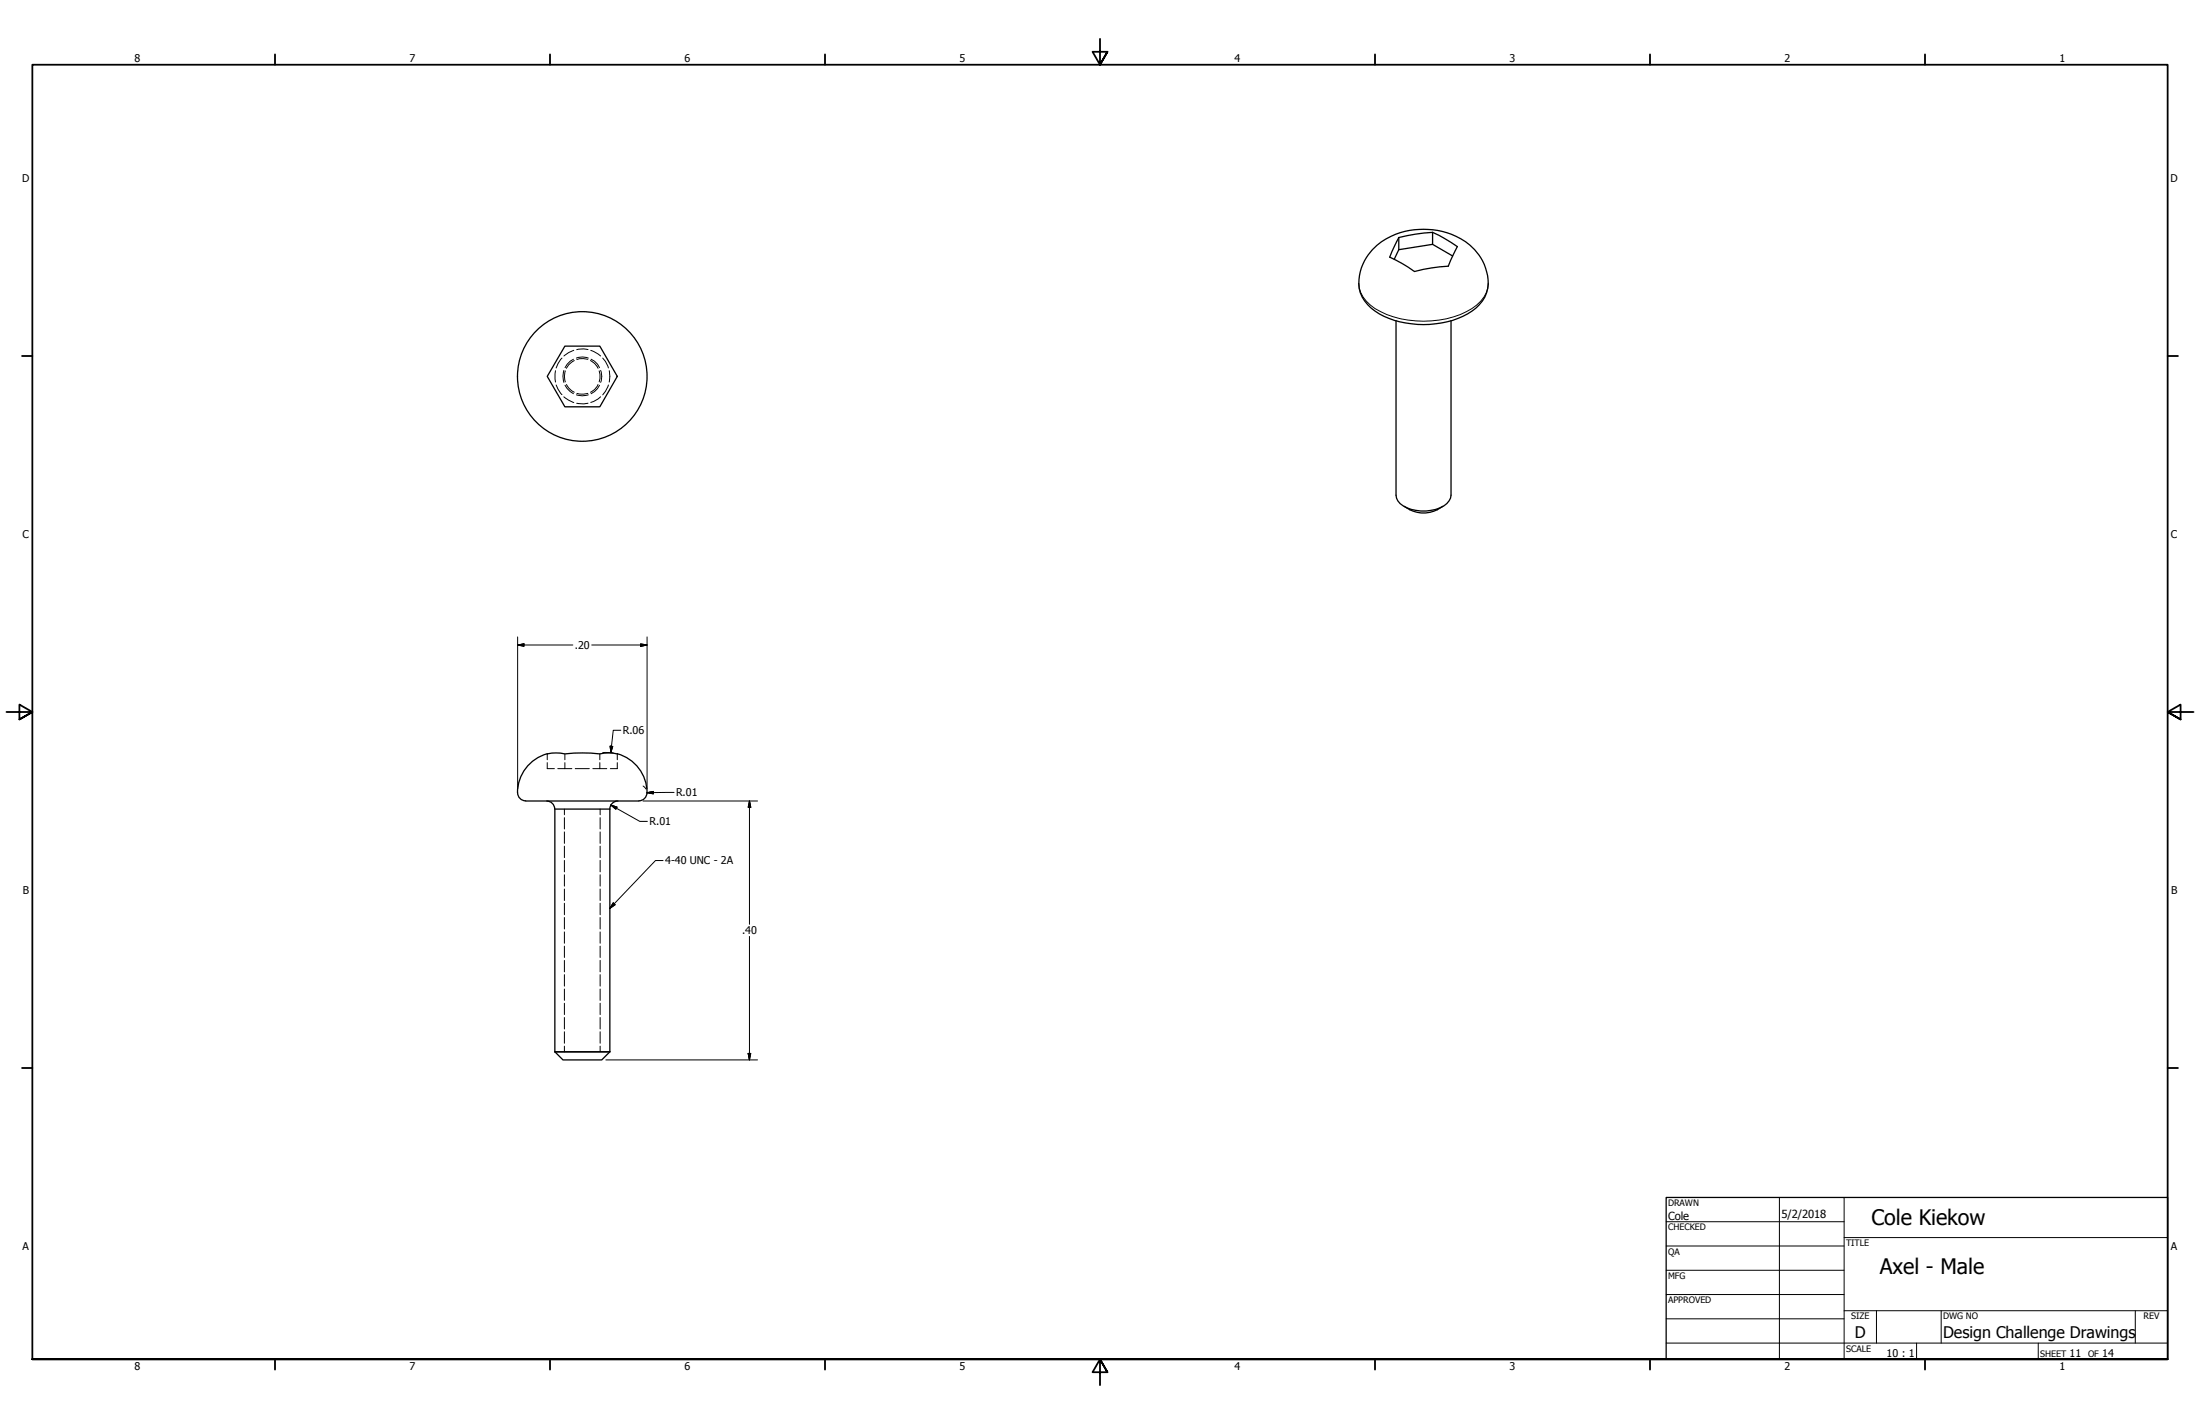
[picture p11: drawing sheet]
<svg xmlns="http://www.w3.org/2000/svg" width="864mm" height="559mm" viewBox="0 0 864 559" stroke-linecap="round" stroke-linejoin="round" font-family="sans-serif">
<!-- layer: Visible (ANSI) -->
<g fill="none" stroke="#000" stroke-width=".51">
<path d="M538.7 98a29.4 29.4 0 0 1 34.8-4.3 19.8 19.8 0 0 1 10.5 19.5 15.9 15.9 0 0 1-9.8 10.9 37.3 37.3 0 0 1-34.4-2 13.5 13.5 0 0 1-5.4-17l1.9-3.9zM549.1 93.2v4.8l-1.8 3.7M562.4 91.2l4.8 2.5 4.9 3.1-3.6 7.7a64.7 64.7 0 0 0-13.3 2.1l-4.8-3.2-4.9-2.5 3.6-7.7M562.4 91.2a70.9 70.9 0 0 0-13.3 2M562.4 91.2v4.7l-13.3 2.1M562.4 95.9l7.8 4.6M221.7 135.8h13.8l6.8 11.9-6.8 11.9h-13.8l-6.9-11.9zM548 125.9v68.4a5.7 5.7 0 0 0 4.3 5 16.1 16.1 0 0 0 15.6-1.7l1.5-2.1 .2-1.2v-68.4M551.2 198.7a12.3 12.3 0 0 0 15.2 0M214.8 295.8a15.9 15.9 0 0 0-11.7 15.3M214.8 295.8a15.9 15.9 0 0 1 6.9 0 61.9 61.9 0 0 1 13.8 0 15.6 15.6 0 0 1 6.8 0M242.3 295.8a15.3 15.3 0 0 1 11.4 16.5l-1.1 1.4-1.8 .6"/>
<path d="M203.2 311.1a3.1 3.1 0 0 0 3.1 3.2M206.4 314.3h44.4M214.6 314.3a3.1 3.1 0 0 1 3.1 3.2M217.8 317.5v95.3M217.8 317.5h21.6M239.4 317.5v95.3M242.5 314.3a3.1 3.1 0 0 0-3.1 3.2M217.8 412.8l3.2 3.1h15.2l3.2-3.1M217.8 412.8h21.6"/>
<circle cx="228.6" cy="147.7" r="25.4"/>
</g>
<!-- layer: Hidden (ANSI) -->
<g fill="none" stroke="#000" stroke-width=".39">
<path d="M225.2 137.5l-2 .9-1.8 1.3M230.8 137.2l-1.7-.3-2.7 .3M231.9 137.5l3.9 2.2M218.1 145.5v4.4M218.3 151.1l.7 1.6 1.6 2.2M220.6 140.5l-1.6 2.2-.7 1.7M221.4 145.4a7.4 7.4 0 0 0 0 4.7M221.4 155.7l1.8 1.3 2 1M221.8 151.2l.8 1.3 2.5 2M225.1 141l-1.3 .7-2 2.6M226.3 140.5a6.4 6.4 0 0 1 4.6 0M226.3 154.9a7.4 7.4 0 0 0 4.6 0"/>
<path d="M226.4 158.2l2.7 .3 1.7-.3M232 141l1.4 .7 1.2 1.2 .7 1.4M235.3 151.2l-.7 1.3-2.6 2M235.8 145.4a6.4 6.4 0 0 1 0 4.7M235.8 155.7l-1 .8-2.9 1.4M236.6 140.5l1.1 1.4 1.1 2.5M238.8 151.1l-1.1 2.4-1.1 1.4M239.1 145.5l.3 2.2-.3 2.2M214.8 299.3v2.3h2.8M214.8 295.8v2.3M221.7 299.3v2.3h-2.8M221.7 295.8v2.3"/>
<path d="M235.5 299.3v2.3h-2.8M235.5 295.8v2.3M242.3 299.3v2.3h-2.7M242.3 295.8v2.3M221.7 301.6h2.8M225.8 301.6h5.5M235.5 301.6h2.7"/>
</g>
<!-- layer: Hidden Narrow (ANSI) -->
<g fill="none" stroke="#000" stroke-width=".39">
<path d="M221.9 145.5a6.3 6.3 0 0 0 0 4.4M222.3 150.9l.9 1.3 2.2 1.7M225.4 141.5l-2.2 1.7-.9 1.3M226.4 154.4a7.3 7.3 0 0 0 4.4 0M230.8 141a6.8 6.8 0 0 0-4.4 .1M231.8 141.5a6.1 6.1 0 0 1 3 3M234.8 150.9a5.5 5.5 0 0 1-3 3M235.2 145.5l.3 1.4-.3 3M221.6 317.5v2.2M235.6 317.5v2.2M221.6 320.9v4.4M221.6 326.5v4.5"/>
<path d="M221.6 332v4.5M221.6 337.6v4.5M235.6 320.9v4.4M235.6 326.5v4.5M235.6 332v4.5M235.6 337.6v4.5M221.6 343.3v4.4M221.6 348.9v4.5M221.6 354.5v4.5M235.6 343.3v4.4M235.6 348.9v4.5M235.6 354.5v4.5"/>
<path d="M221.6 360v4.6M221.6 365.7v4.4M221.6 371.3v4.4M221.6 376.9v4.5M235.6 360v4.6M235.6 365.7v4.4M235.6 371.3v4.4M235.6 376.9v4.5M221.6 382.5v4.5M221.6 388.1v4.5M221.6 393.7v4.4M221.6 399.3v4.5"/>
<path d="M235.6 382.5v4.5M235.6 388.1v4.5M235.6 393.7v4.4M235.6 399.3v4.5M221.6 404.9v4.5M221.6 410.5v2.3M235.6 404.9v4.5M235.6 410.5v2.3"/>
</g>
<!-- layer: Visible Narrow (ANSI) -->
<path d="M533.4 111.4a12.4 12.4 0 0 0 6.4 9.7 39 39 0 0 0 38 0 12.2 12.2 0 0 0 6.4-9.7" fill="none" stroke="#000" stroke-width=".39"/>
<!-- layer: Border (ANSI) -->
<g fill="none" stroke="#000" stroke-width=".7">
<path d="M431.8 15.2v10.2l-2.9-5.1h5.8l-2.9 5.1 2.9-5.1M107.9 21.3v4.1M215.9 21.3v4.1M323.8 21.3v4.1M539.8 21.3v4.1M647.7 21.3v4.1M755.6 21.3v4.1M8.6 139.7h4.1M850.9 139.7h4.1M2.5 279.4h10.2l-5.1-2.9v5.8l5.1-2.9-5.1 2.9M861.1 279.4h-10.2l5.1-2.9v5.8l-5.1-2.9 5.1 2.9M8.6 419.1h4.1"/>
<path d="M850.9 419.1h4.1M12.7 533.4v-508h838.2v508h-838.2h838.2M107.9 533.4v4.1M215.9 533.4v4.1M323.8 533.4v4.1M434.7 538.5l-2.9-5.1 2.9 5.1h-5.8l2.9-5.1v10.2M539.8 533.4v4.1M647.7 533.4v4.1M755.6 533.4v4.1"/>
</g>
<!-- layer: Title (ANSI) -->
<g fill="none" stroke="#000" stroke-width=".39">
<path d="M654 479.4h69.9M698.5 469.9v63.5M723.9 469.9v63.5M654 488.9h69.9M654 498.5h69.9M723.9 485.6h127M654 508h69.9M654 517.5h69.9M723.9 514.3h127M736.6 514.3v12.7M762 514.3v12.7M838.2 514.3v12.7"/>
<path d="M654 527h196.9M752.3 527v6.4M800.1 527v6.4"/>
</g>
<path d="M654 469.9h196.9v63.5h-196.9z" fill="none" stroke="#000" stroke-width=".51"/>
<!-- layer: Symbol (ANSI) -->
<path d="M260.3 337.7h-3l-17.9 18.8M240.7 354.3l.8 .7-2.1 1.5z" fill="none" stroke="#000" stroke-width=".39"/>
<path d="M240.7 354.3l-1.3 2.2zM240.7 354.3l.8 .7-2.1 1.5z" fill="#000" stroke="#000" stroke-width=".39"/>
<!-- layer: Dimension (ANSI) -->
<g fill="none" stroke="#000" stroke-width=".39">
<path d="M203.2 253.1l2.5-.4v.9zM203.2 253.1h21.7M203.2 249.9v59.7M232.3 253.1h21.7M251.5 252.7l2.5 .4-2.5 .5zM254 249.9v59.7M236.6 295.3l4.2 .2M239.5 292.8l1 .1-.7 2.4zM243.7 286.6h-3l-.9 8.7M239.8 315.9l2.4 .8-.5 .9zM239.8 315.9l11.3 6.4h3M252.4 314.3h45"/>
<path d="M252.4 308.4l1.2 1.2M254 311.1l2.5-.5v.9zM264.6 311l-10.6 .1M294.2 314.3l.5 2.5h-1zM294.2 314.3v48.4M294.2 367.5v48.4M237.8 415.9h59.6M293.7 413.4h1l-.5 2.5z"/>
</g>
<g fill="#000" stroke="#000" stroke-width=".39">
<path d="M203.2 253.1l2.5-.4zM203.2 253.1l2.5-.4v.9zM251.5 253.6l2.5-.5zM251.5 252.7l2.5 .4-2.5 .5zM239.5 292.8l.3 2.5zM239.5 292.8l1 .1-.7 2.4zM239.8 315.9l2.4 .8zM239.8 315.9l2.4 .8-.5 .9zM254 311.1l2.5-.5zM254 311.1l2.5-.5v.9zM294.2 314.3l.5 2.5zM294.2 314.3l.5 2.5h-1z"/>
<path d="M293.7 413.4l.5 2.5zM293.7 413.4h1l-.5 2.5z"/>
</g>
<g font-size="8.4">
<text x="734.6" y="480.7">Cole Kiekow</text>
<text x="737.9" y="499.9">Axel - Male</text>
</g>
<g font-size="6.3">
<text x="728.1" y="524.9">D</text>
<text x="762.8" y="525">Design Challenge Drawings</text>
</g>
<g font-size="4.4">
<text x="654.8" y="478.6">Cole</text>
<text x="699.3" y="478">5/2/2018</text>
</g>
<g font-size="4.2">
<text x="52.8" y="24.4">8</text>
<text x="160.8" y="24.4">7</text>
<text x="268.7" y="24.4">6</text>
<text x="376.7" y="24.4">5</text>
<text x="484.6" y="24.4">4</text>
<text x="592.6" y="24.4">3</text>
<text x="700.5" y="24.4">2</text>
<text x="808.5" y="24.4">1</text>
<text x="8.8" y="71.4">D</text>
<text x="852" y="71.4">D</text>
<text x="8.9" y="211.1">C</text>
<text x="852.2" y="211.1">C</text>
<text x="225.7" y="254.6">.20</text>
<text x="244.5" y="288.1">R.06</text>
<text x="265.4" y="312.5">R.01</text>
<text x="255" y="323.8">R.01</text>
<text x="261.1" y="339.2">4-40 UNC - 2A</text>
<text x="9" y="350.8">B</text>
<text x="852.2" y="350.8">B</text>
<text x="291.3" y="366.6">.40</text>
<text x="8.9" y="490.5">A</text>
<text x="852.2" y="490.5">A</text>
<text x="740.6" y="532.6">10 : 1</text>
<text x="812.4" y="532.6">11</text>
<text x="825.2" y="532.6">14</text>
<text x="52.8" y="537.5">8</text>
<text x="160.8" y="537.5">7</text>
<text x="268.7" y="537.5">6</text>
<text x="376.7" y="537.5">5</text>
<text x="484.6" y="537.5">4</text>
<text x="592.6" y="537.5">3</text>
<text x="700.5" y="537.5">2</text>
<text x="808.5" y="537.5">1</text>
</g>
<g font-size="3.5">
<text x="654.8" y="473.2">DRAWN</text>
<text x="654.8" y="482.8">CHECKED</text>
<text x="724.7" y="488.9">TITLE</text>
<text x="654.8" y="492.3">QA</text>
<text x="654.8" y="501.8">MFG</text>
<text x="654.8" y="511.4">APPROVED</text>
<text x="726.7" y="517.7">SIZE</text>
<text x="762.8" y="517.7">DWG NO</text>
<text x="841.4" y="517.7">REV</text>
<text x="724.7" y="530.4">SCALE</text>
<text x="800.9" y="532.6">SHEET</text>
<text x="819.7" y="532.6">OF</text>
</g>
</svg>
